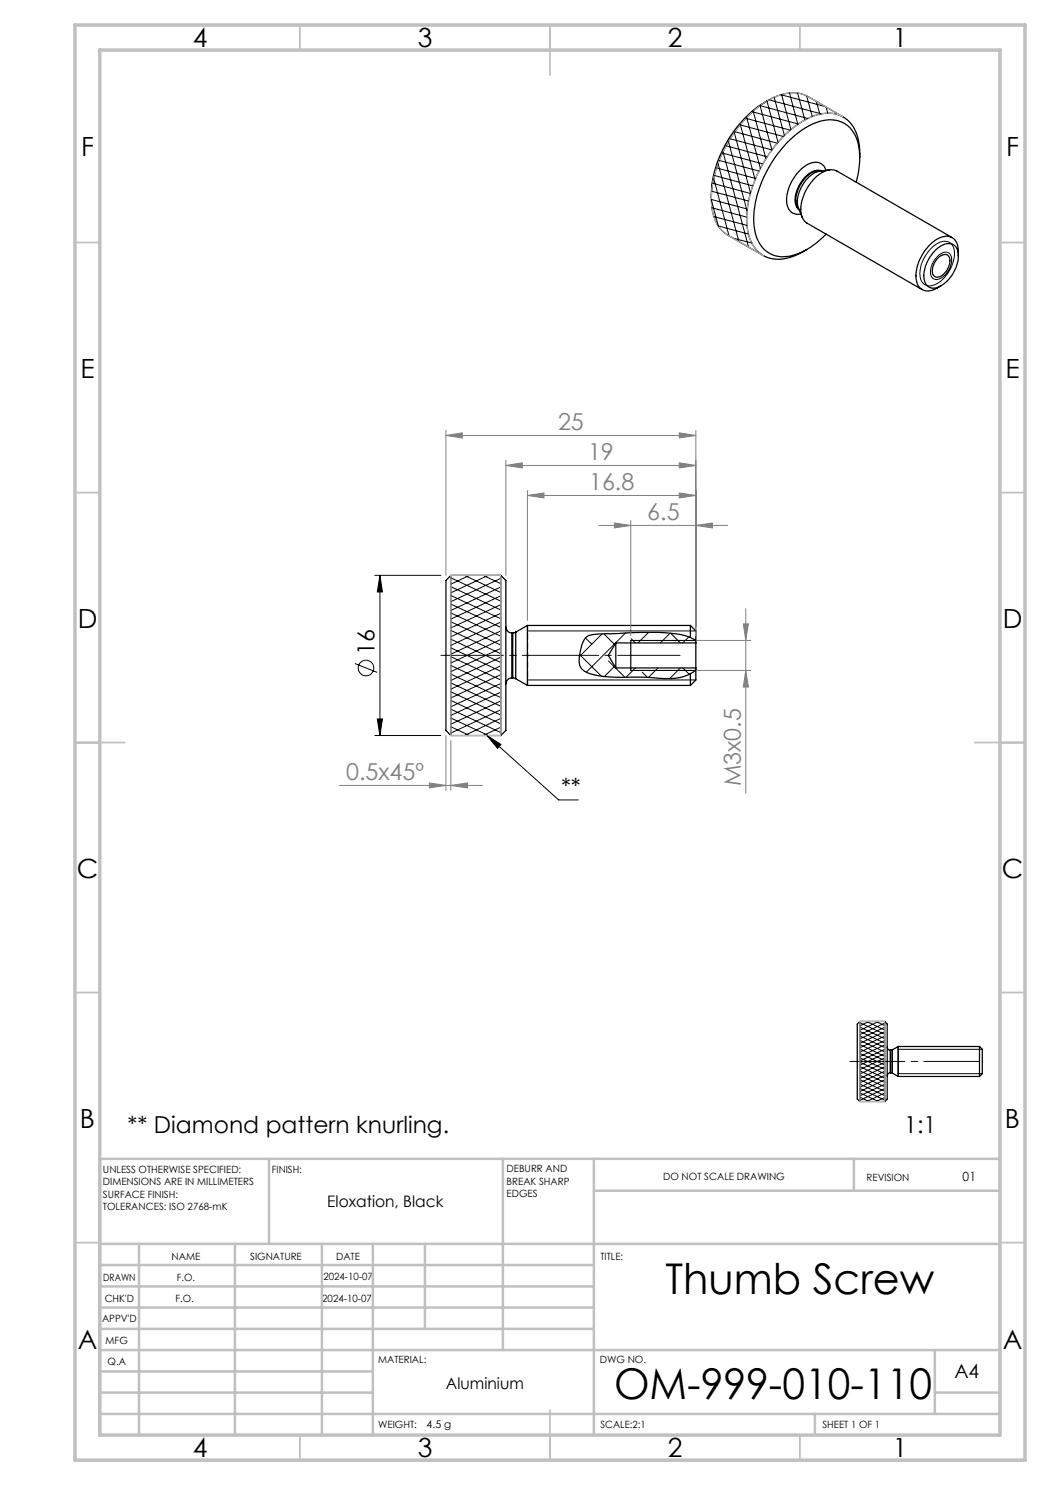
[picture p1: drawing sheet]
<svg xmlns="http://www.w3.org/2000/svg" width="210mm" height="297mm" viewBox="0 0 210 297" stroke-linecap="round" stroke-linejoin="round" font-family="sans-serif">
<g fill="none" stroke="#000" stroke-width=".2">
<path d="M153.8 20l10.5 2.8M154.8 19.5l2.1 7.6M156.2 18.9l8.9 2.4M156.3 18.9l1.9 7M157.9 18.6l1.7 6.3M159.5 18.6l1.5 5.4M161.3 19.2l1.2 4.1M142.3 39.9l7.1 1.9M142.3 38.2l7.4 2M142.5 36.7l7.6 2M142.7 35.7l3.1 11.5M142.9 35.1l7.7 2.1"/>
<path d="M143.3 33.6l7.8 2.1M143.6 32.7l4.2 15.6M143.9 32.1l7.9 2.1M144.5 30.6l8 2.2M144.6 30.4l5.1 19M145.2 29.2l8.2 2.2M145.7 28.3l3.7 13.9M146.9 26.5l3.2 12.1M147 26.3l8.5 2.3M148 25l8.7 2.3M148.1 24.9l2.9 11M149.2 23.7l8.8 2.3"/>
<path d="M149.3 23.5l2.8 10.2M150.5 22.4l9.1 2.4M150.6 22.2l2.6 9.5M153.4 20.2l2.2 8.3M161.6 23.7l-9.6-2.6 2.4 8.9-8.4-2.2M163.3 20.3l.7 2.6M165.2 21.4l.4 1.2M167.1 22.5l.2 .3M142.3 40l1.4 5.2M142.4 41.6l6.9 1.8M142.8 43.3l6.6 1.8M143.7 45.2l6 1.6"/>
<path d="M146.6 47.6l3.8 1M151.6 50.3l.1 .2M151.9 50.7h.2M186.1 49.8a3.2 3.2 0 0 1 3.9-1.3 3.5 3.5 0 0 1 .6 4 6.6 6.6 0 0 1-4.5 4.7 2.03 2.03 0 0 1-2.1-2.3 7.5 7.5 0 0 1 2.1-5.1zM187.4 51.4a1.81 1.81 0 0 1 2.6-.6 3.6 3.6 0 0 1-.9 4.1 1.9 1.9 0 0 1-2.6 .7 2.97 2.97 0 0 1 .4-3.6zM75 115.1h13.2M76 115.1l.5 3.3h-1zM76 115.1v32M90.2 119.1l10 4.7M90.2 117.3l10 4.7M90.2 115.6l10 4.6M92.9 115.1l7.3 3.4"/>
<path d="M93.9 115.1l-3.7 1.7M96.6 115.1l3.6 1.6M97.6 115.1l-7.4 3.5M100.2 115.7l-10 4.6M100.2 117.4l-10 4.7M100.2 119.2l-10 4.6M71 132.7l4.4 1.8M90.2 138.4l10 4.6M90.2 136.6l10 4.6M90.2 134.8l10 4.7M90.2 133.1l10 4.7M90.2 131.3l10 4.7"/>
<path d="M90.2 129.6l10 4.7M90.2 127.8l10 4.7M90.2 126.1l10 4.6M90.2 124.4l10 4.6M90.2 122.6l10 4.6M90.2 120.8l10 4.7M100.2 120.9l-10 4.7M100.2 122.7l-10 4.6M100.2 124.4l-10 4.7M100.2 126.2l-10 4.6M100.2 127.9l-10 4.7M100.2 129.7l-10 4.6"/>
<path d="M100.2 131.4l-10 4.7M100.2 133.2l-10 4.6M100.2 134.9l-10 4.7M100.2 136.7l-10 4.7M100.2 138.4l-10 4.7M105.5 136h33.7M105.5 126.2h33.7M115.9 130.9l4.4 4.3M117.1 127.6l1.3 1.2M120.4 126.8l-4.5 4.5M120.8 126.8l2.1 2.1M121.7 132.2l3.3 3.2"/>
<path d="M122.9 133.2l-2 2.1M125.1 126.6l-7.8 7.8M126.2 134.1h13M126.2 128.1h13M126.2 127.7l.9 .9M127.1 133.6l-1.9 1.8M128.4 134.4l1 1M129.5 126.6h.1M129.6 126.6l-2 2M131.6 133.6l-1.9 1.9M134 126.6l-1.9 2M134.1 126.6l2 2"/>
<path d="M136.1 133.6l-2.2 2.1M136.6 133.6l1.3 1.3M137.8 127.3l-1.2 1.3M75 147.1h13.2M75.5 143.8h1l-.5 3.3zM90.2 145.3l3.7 1.8M90.2 143.6l7.3 3.4M90.2 141.8l10 4.7M90.2 140.1l10 4.7M97.4 147.1l14.3 12.9h3.9M97.4 147.1l2.8 1.8-.7 .8zM100.2 140.2l-10 4.6"/>
<path d="M100.2 142l-10 4.6M100.2 143.7l-7.3 3.4M100.2 145.4l-3.6 1.7M172 219.4l1.8 .9M172 218.6l3.7 1.7M172 217.7l5 2.3M172 216.8l5 2.3M172 215.9l5 2.4M172 215l5 2.4M172 214.2l5 2.3M172 213.3l5 2.3M172 212.4l5 2.4"/>
<path d="M172 211.6l5 2.3M172 210.7l5 2.3M172 209.8l5 2.3M172 208.9l5 2.4M172 208.1l5 2.3M172 207.2l5 2.3M172 206.3l5 2.3M172 205.4l5 2.3M172 204.5l5 2.4M173.3 204.3l3.7 1.7M173.8 204.3l-1.8 .9M175.2 204.3l1.8 .8"/>
<path d="M175.7 204.3l-3.7 1.8M177 204.6l-5 2.3M177 205.5l-5 2.3M177 206.3l-5 2.4M177 207.2l-5 2.3M177 208.1l-5 2.3M177 209l-5 2.3M177 209.9l-5 2.3M177 210.7l-5 2.3M177 211.6l-5 2.3M177 212.5l-5 2.3M177 213.4l-5 2.3"/>
<path d="M177 214.2l-5 2.4M177 215.1l-5 2.3M177 216l-5 2.3M177 216.8l-5 2.4M177 217.7l-5 2.4M177 218.6l-3.7 1.7M177 219.5l-1.8 .8M179.6 214.7h16.9M179.6 209.9h16.9"/>
<circle cx="73.2" cy="133.6" r="1.55"/>
</g>
<g fill="none" stroke="#000" stroke-width=".25">
<path d="M153.6 20.1a23.2 23.2 0 0 0-11.3 18.8v.8M165.2 34.1a2.29 2.29 0 0 0-3.6-1.3 8.6 8.6 0 0 0-4.2 8 2.17 2.17 0 0 0 2.8 2M165.9 34l-2 .3a6.3 6.3 0 0 0-4.2 4.4 4 4 0 0 0 0 2.9l.7 1.9M168.6 23.4l-7-4.1a7.1 7.1 0 0 0-6.7 .1 23.4 23.4 0 0 0-10.9 12.3 17.6 17.6 0 0 0-1.3 11.5 6.3 6.3 0 0 0 2.9 3.8l7 4.1M171.9 31.5a7.5 7.5 0 0 0-3-6.8 7.4 7.4 0 0 0-7.4 .6 23.4 23.4 0 0 0-10.8 18.8 7.2 7.2 0 0 0 3.3 6.6 7.7 7.7 0 0 0 7.5-.9l1.8-1.2 1.9-1.8M171.9 31.5l-.2 2.9-.5 2M171.9 31.5a8.9 8.9 0 0 0-2.6-7.7 6.9 6.9 0 0 0-7.3-.3 23.6 23.6 0 0 0-11.2 13.1 16.6 16.6 0 0 0-.8 11.3 6.1 6.1 0 0 0 8.4 3.5l3-1.5M159.8 41.9a3.6 3.6 0 0 1-.2-3.8 5.7 5.7 0 0 1 4.1-4l.6 .1a3.4 3.4 0 0 0-3.5 1.5 6 6 0 0 0-1.5 5.6l.5 .7M186.9 50.2a3.3 3.3 0 0 1 3.8-1.3 3.3 3.3 0 0 1 .7 3.9 6.5 6.5 0 0 1-4.5 4.8 2.06 2.06 0 0 1-2.2-2.4 7.8 7.8 0 0 1 2.2-5zM187.9 51.4a1.21 1.21 0 0 1 2 .2 3.4 3.4 0 0 1-2.5 3.9 1.28 1.28 0 0 1-.9-1.9 4.4 4.4 0 0 1 1.4-2.2zM190.4 47.5l-23-13.3a3.7 3.7 0 0 0-4 1 9 9 0 0 0-3.2 7.5l.4 1 .8 .9 23 13.3M191.7 51.2a4.3 4.3 0 0 0-.9-3.4 3.1 3.1 0 0 0-4 .5 8.8 8.8 0 0 0-3.5 8.1 2.42 2.42 0 0 0 3.8 1.4l1.1-.7"/>
<path d="M90.2 115.1v32M90.2 115.1l-1 1v30l1 1M90.2 115.1h10M100.2 115.1v32M100.2 115.1l1 1v30l-1 1M101.2 125.4a1.2 1.2 0 0 0 1.2 1.2M102.4 135.6a1.2 1.2 0 0 0-1.2 1.2M102.4 126.6v9M102.4 135.6h.2M102.4 126.6h.2M102.6 135.6l.6 .1M102.6 126.6v9"/>
<path d="M103.2 126.4l-.6 .2M103.2 126.4v9.3M103.2 135.7l2.3 1.4M105.5 125.1v12M105.5 125.1l-2.3 1.3M105.5 137.1h32.6M105.5 125.1h32.6M123.2 128.6v5M123.2 128.6h16M123.2 128.6l-1.5 2.5 1.5 2.5M123.2 133.6h16M126.2 128.1v6"/>
<path d="M138.1 125.1v2.4M138.1 134.8v2.3M138.1 127.5a22.6 22.6 0 0 0-8.7-1l-10.6 .4a2.4 2.4 0 0 0-2.4 2.1l-.5 2.5a2.68 2.68 0 0 0 2.4 3.3 32.3 32.3 0 0 0 9.6 .6l3 .2a11.7 11.7 0 0 0 7.2-.8M138.1 125.1l1.1 1.1v1.9M138.1 127.5l1.1 .6M139.2 134v2l-1.1 1.1M139.2 134l-1.1 .8M139.2 128.6v5M139.2 128.1v.5M139.2 133.6v.4M90.2 147.1h10M172 204.3v16"/>
<path d="M172 204.3l-.6 .5v15l.6 .5M172 204.3h5M177 204.3v16M177 204.3l.4 .5v15l-.4 .5M177.4 209.4a.6 .6 0 0 0 .6 .6M178 214.6a.6 .6 0 0 0-.6 .6M178 210v4.6M178 214.6h.2M178 210h.2M178.2 214.6h.3M178.2 210v4.6M178.5 210h-.3"/>
<path d="M178.5 210v4.6M178.5 214.6l1.1 .7M179.6 209.3v6M179.6 209.3l-1.1 .7M179.6 215.3h16.3M179.6 209.3h16.3M195.9 209.3v6M195.9 209.3l.6 .6v4.8l-.6 .6M172 220.3h5"/>
</g>
<g fill="none" stroke="#808080" stroke-width=".2">
<path d="M89.2 87.1l3.3-.5v1zM89.2 86.1v29M89.2 87.1h50M101.2 93.1l3.3-.5v1zM101.2 92.1v23M101.2 93.1h38M105.5 99.1l3.3-.5v1zM105.5 98.1v26M105.5 99.1h33.7M135.9 86.6l3.3 .5-3.3 .5zM135.9 98.6l3.3 .5-3.3 .5zM135.9 92.6l3.3 .5-3.3 .5z"/>
<path d="M139.2 86.1v41M119.8 105.1h25.7M122.9 104.6l3.3 .5-3.3 .5zM126.2 104.1v23M139.2 105.1l3.3-.5v1zM127.2 128.1h23M127.2 134.1h23M148.7 124.8h1l-.5 3.3zM149.2 134.1l.5 3.3h-1zM149.2 121.7v36.9M67.9 157.1h28.6M85.9 156.6l3.3 .5-3.3 .5z"/>
<path d="M89.2 147.1v11M90.2 157.1l3.3-.5v1zM90.2 148.1v10"/>
</g>
<path d="M149.6 23.2a14.5 14.5 0 0 1 8.7-4.6h.3a5.7 5.7 0 0 1 3 .7l7 4.1a7.5 7.5 0 0 0-7.1 .3 24 24 0 0 0-10.6 12.5 16.9 16.9 0 0 0-.9 11.7 6.3 6.3 0 0 0 2.6 3.2l-7-4.1a7.8 7.8 0 0 1-3.3-6.8 24.7 24.7 0 0 1 7.3-17zM90.2 115.1h10v32h-10zM172 204.3h5v16h-5z" fill="none" stroke="#c0c0c0" stroke-width=".2"/>
<path d="M88.2 131.1h47.8" fill="none" stroke="#000" stroke-width=".2" stroke-dasharray="15.2 1.3 1.3 1.3" stroke-dashoffset="2.8"/>
<path d="M170 212.3h25.7" fill="none" stroke="#000" stroke-width=".2" stroke-dasharray="15.2 1.3 1.3 1.3" stroke-dashoffset="4.3"/>
<g fill="none" stroke="#c0c0c0" stroke-width=".35">
<path d="M60 5v5M110 5v10M160 5v5M15 48.5h5M200 48.5h5M15 98.5h5M200 98.5h5M15 148.5h10M195 148.5h10M15 198.5h5M200 198.5h5M15 248.5h5"/>
<path d="M200 248.5h5M60 287v5M110 282v10M160 287v5"/>
</g>
<g fill="none" stroke="#c0c0c0" stroke-width=".5">
<path d="M53.8 231.8v17M100.6 231.8v38.2M118.8 231.8v55.2M118.8 238.2h81.2M170.8 231.8v6.4M200 231.8h-180v55.2M20 248.8h180M20 257.3h98.8M20 253h98.8M27.8 248.8v38.2M47 248.8v38.2M64.4 248.8v38.2"/>
<path d="M74.6 248.8v38.2M85 248.8v17M20 265.8h98.8M20 261.5h98.8M20 278.5h54.6M20 274.3h54.6M20 270h180M187 278.5h13M187 270v12.8M20 282.8h180M163 282.8v4.2"/>
</g>
<path d="M15 5h190v287h-190zM20 10h180v277h-180z" fill="none" stroke="#c0c0c0" stroke-width=".7"/>
<path d="M105.5 125.1v12" fill="none" stroke="#000" stroke-width=".25" stroke-dasharray="1.3 .6" stroke-dashoffset=".3"/>
<path d="M85.9 156.6l3.3 .5-3.3 .5zM90.2 157.1l3.3-.5v1z" fill="#808080"/>
<path d="M76 115.1l.5 3.3h-1zM75.5 143.8h1l-.5 3.3z" fill="#000"/>
<g fill="#808080">
<path d="M135.9 86.6l3.3 .5-3.3 .5zM89.2 87.1l3.3-.5v1zM135.9 98.6l3.3 .5-3.3 .5zM105.5 99.1l3.3-.5v1zM135.9 92.6l3.3 .5-3.3 .5zM101.2 93.1l3.3-.5v1zM139.2 105.1l3.3-.5v1zM122.9 104.6l3.3 .5-3.3 .5z"/>
<path d="M148.7 124.8h1l-.5 3.3zM149.2 134.1l.5 3.3h-1z"/>
</g>
<path d="M97.4 147.1l2.8 1.8-.7 .8z" fill="#000"/>
<g font-size="8.5">
<text x="133.1" y="258.8">Thumb Screw</text>
<text x="122.8" y="279.7">OM-999-010-110</text>
</g>
<g font-size="5.3">
<text x="38.5" y="9.5">4</text>
<text x="83.5" y="9.5">3</text>
<text x="133.6" y="9.5">2</text>
<text x="178.6" y="9.5">1</text>
<text x="16.2" y="31.3">F</text>
<text x="201.2" y="31.3">F</text>
<text x="16.1" y="75.5">E</text>
<text x="201.1" y="75.5">E</text>
<text x="15.5" y="125.5">D</text>
<text x="200.5" y="125.5">D</text>
<text x="15.4" y="175.5">C</text>
<text x="200.4" y="175.5">C</text>
<text x="16" y="225.5">B</text>
<text x="201" y="225.5">B</text>
<text x="15.5" y="269.8">A</text>
<text x="200.5" y="269.8">A</text>
<text x="38.5" y="291.5">4</text>
<text x="83.5" y="291.5">3</text>
<text x="133.6" y="291.5">2</text>
<text x="178.6" y="291.5">1</text>
</g>
<g font-size="4.7" fill="#808080">
<text x="111.6" y="86.1">25</text>
<text x="117.6" y="92.1">19</text>
<text x="117.8" y="98.1">16.8</text>
<text x="129.5" y="104.1">6.5</text>
<text x="69.2" y="156.1">0.5x45º</text>
<text x="148.2" y="157.3" transform="rotate(-90 148.2 157.3)">M3x0.5</text>
</g>
<g font-size="4.7">
<text x="74.9" y="131" transform="rotate(-90 74.9 131)">16</text>
<text x="112.2" y="158.9">**</text>
<text x="25.5" y="226.6">** Diamond pattern knurling.</text>
<text x="180.8" y="226.6">1:1</text>
</g>
<text font-size="3.9" x="190.9" y="275.5">A4</text>
<g font-size="3.2">
<text x="65.5" y="241.4">Eloxation, Black</text>
<text x="89.2" y="277.9">Aluminium</text>
</g>
<text font-size="2.5" x="192.5" y="236.1">01</text>
<text font-size="2.1" x="85.3" y="285.6">4.5 g</text>
<g font-size="2">
<text x="20.6" y="234.6">UNLESS OTHERWISE SPECIFIED:</text>
<text x="20.6" y="237.1">DIMENSIONS ARE IN MILLIMETERS</text>
<text x="20.6" y="239.6">SURFACE FINISH:</text>
<text x="54.4" y="234.6">FINISH:</text>
<text x="101.3" y="234.5">DEBURR AND</text>
<text x="101.3" y="237">BREAK SHARP</text>
<text x="101.3" y="239.5">EDGES</text>
<text x="132.6" y="236">DO NOT SCALE DRAWING</text>
<text x="173.3" y="236.2">REVISION</text>
<text x="20.6" y="242.1">TOLERANCES: ISO 2768-mK</text>
<text x="34.3" y="252">NAME</text>
<text x="50" y="251.9">SIGNATURE</text>
<text x="67.2" y="251.9">DATE</text>
<text x="120.1" y="251.9">TITLE:</text>
<text x="20.6" y="256.1">DRAWN</text>
<text x="35.3" y="256.1">F.O.</text>
<text x="64.7" y="255.9">2024-10-07</text>
<text x="20.9" y="260.3">CHK'D</text>
<text x="35.1" y="260.3">F.O.</text>
<text x="64.5" y="260.3">2024-10-07</text>
<text x="20.4" y="264.4">APPV'D</text>
<text x="21.1" y="268.8">MFG</text>
<text x="21.5" y="273">Q.A</text>
<text x="75.6" y="272.5">MATERIAL:</text>
<text x="120" y="272.5">DWG NO.</text>
<text x="75.6" y="285.5">WEIGHT:</text>
<text x="120.1" y="285.6">SCALE:2:1</text>
<text x="164.5" y="285.6">SHEET 1 OF 1</text>
</g>
</svg>
